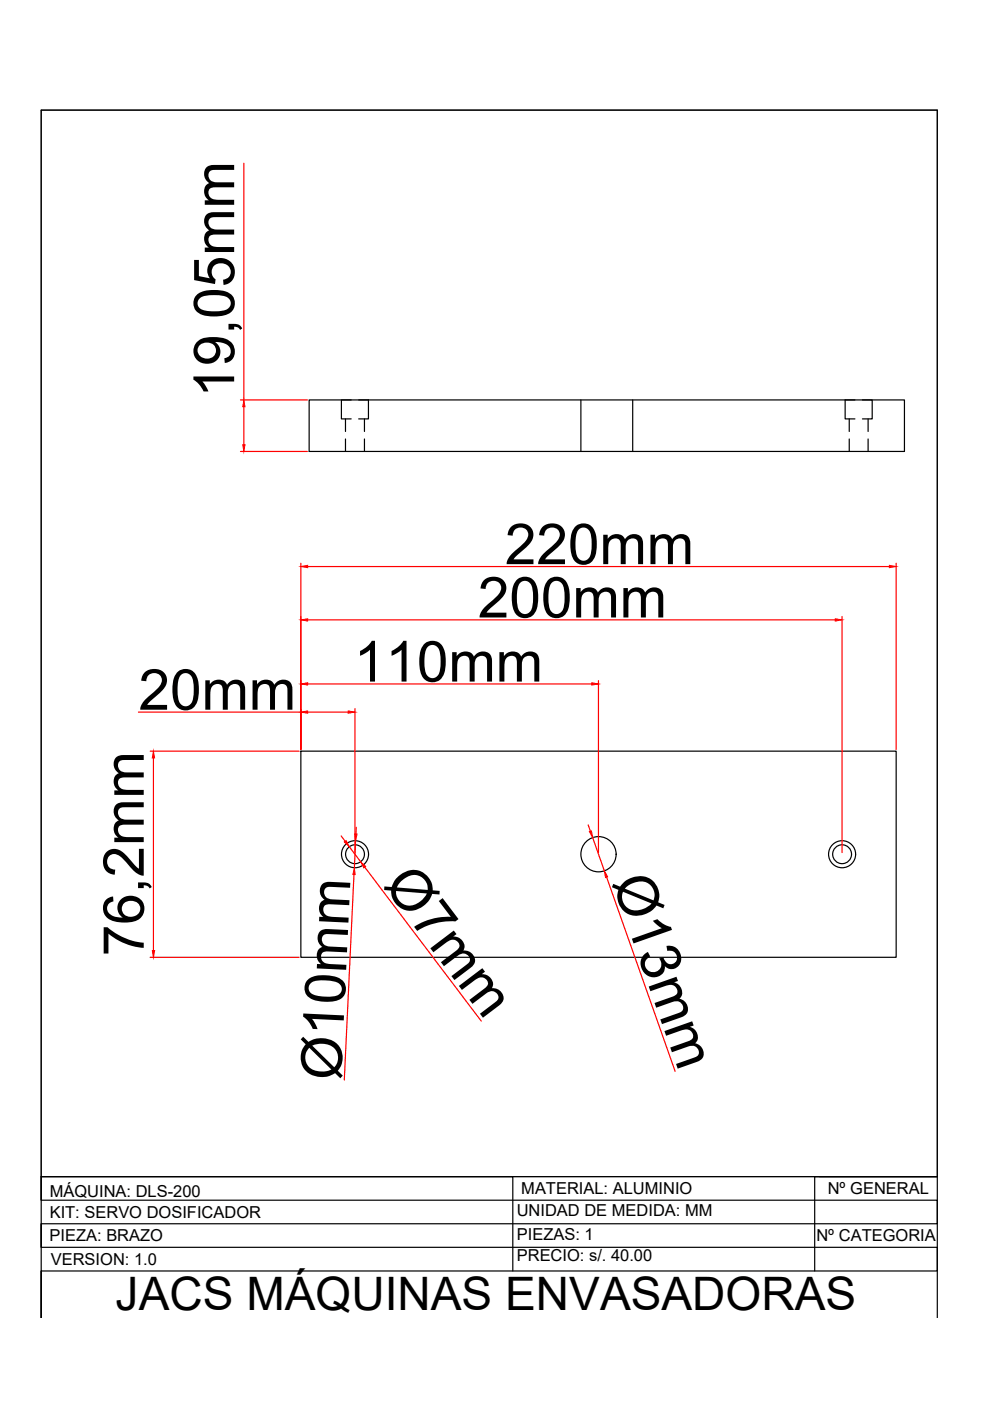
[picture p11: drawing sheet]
<svg xmlns="http://www.w3.org/2000/svg" width="210mm" height="297mm" viewBox="0 0 210 297" stroke-linecap="round" stroke-linejoin="round" font-family="sans-serif">
<!-- layer: 0 -->
<g fill="none" stroke="#000" stroke-width=".25">
<path d="M65.5 84.8h126.3v10.9h-126.3zM73.3 88.8v2.7M73.3 93.1v2.6M74.5 84.8h-2.1v4h2.1M76 84.8h2.1v4h-2.1M77.3 88.8v2.7M77.3 93.1v2.6M123.2 84.8v10.9M134.1 84.8v10.9M180.1 88.8v2.7M180.1 93.1v2.6M181.3 84.8h-2.1v4h2.1"/>
<path d="M182.9 84.8h2v4h-2M184.1 88.8v2.7M184.1 93.1v2.6M63.8 159.3h126.2v43.7h-126.2zM8.7 249.5h100v20M173.7 249.5h25M198.7 249.5h-190v5h190v5h-190v5h190v5h-190v9.9v-256.1h190v256.1M198.7 249.5h-26v20"/>
<circle cx="75.3" cy="181.1" r="2.87"/>
<circle cx="75.3" cy="181.1" r="2"/>
<circle cx="126.9" cy="181.1" r="3.7"/>
<circle cx="178.5" cy="181.1" r="2.87"/>
<circle cx="178.5" cy="181.1" r="2"/>
</g>
<g fill="none" stroke="#f00" stroke-width=".25">
<path d="M51.7 34.6v50.2M51 95.7h14.2M51 84.8h14.2M51.7 86.2v8.1M63.8 119.4v39.5M190 119.4v39.5M65.2 131.4h111.9M65.2 120.1h123.4M178.5 130.7v50.1M29.4 151h34.4M31.8 159.3h31.6M65.2 151h8.6"/>
<path d="M65.2 145h60.3M75.3 150.3v30.5M126.9 144.3v36.5M32.5 160.7v40.8M72.3 177.2l.9 1.2M74.1 179.5l2.4 3.2M75.4 178.2l-.3 5.8M75.5 175.4v1.4M124.7 174.9l.5 1.4M125.7 177.6l2.4 7M75 185.4l-2 43.6M77.3 183.9l24.7 32.6"/>
<path d="M128.6 186l14.5 41.1M31.8 203h31.6"/>
</g>
<g fill="#f00" stroke="#f00" stroke-width=".21">
<path d="M51.5 94.3h.4l-.2 1.4z"/>
<path d="M51.7 84.8l.2 1.4h-.4z"/>
<path d="M32.5 159.3l.3 1.4h-.5z"/>
<path d="M32.3 201.5h.5l-.3 1.5z"/>
<path d="M73.8 150.7l1.5 .3-1.5 .2z"/>
<path d="M63.8 151l1.4-.3v.5z"/>
<path d="M125.5 144.8l1.4 .2-1.4 .2z"/>
<path d="M63.8 145l1.4-.2v.4z"/>
<path d="M177.1 131.2l1.4 .2-1.4 .3z"/>
<path d="M63.8 131.4l1.4-.2v.5z"/>
<path d="M188.6 119.9l1.4 .2-1.4 .3z"/>
<path d="M63.8 120.1l1.4-.2v.5z"/>
<path d="M73 178.5l.4-.3 .7 1.3z"/>
<path d="M76.5 182.7l1 1-.4 .3z"/>
<path d="M75.2 176.8h.5l-.3 1.4z"/>
<path d="M75.1 184l.2 1.4h-.5z"/>
<path d="M125 176.3l.4-.1 .3 1.4z"/>
<path d="M128.1 184.6l.7 1.3-.4 .2z"/>
</g>
<path d="M8.7 23.3h190v226.2h-190z" fill="none" stroke="#000" stroke-width=".21"/>
<g font-size="12">
<text x="49.6" y="84.3" transform="rotate(-90 49.6 84.3)">19,05mm</text>
<text x="107.1" y="119.6">220mm</text>
<text x="101.3" y="130.9">200mm</text>
<text x="75" y="144.5">110mm</text>
<text x="29.4" y="150.5">20mm</text>
<text x="81.1" y="187.6" transform="rotate(53 81.1 187.6)">Ø7mm</text>
<text x="129.7" y="187" transform="rotate(71 129.7 187)">Ø13mm</text>
<text x="30.5" y="202.7" transform="rotate(-90 30.5 202.7)">76,2mm</text>
<text x="72.3" y="229.1" transform="rotate(-87 72.3 229.1)">Ø10mm</text>
</g>
<text font-size="9.8" x="24.5" y="277.7">JACS MÁQUINAS ENVASADORAS</text>
<g font-size="3.5">
<text x="10.5" y="253.7">MÁQUINA: DLS-200</text>
<text x="109.6" y="257.9">UNIDAD DE MEDIDA: MM</text>
<text x="110.5" y="253.2">MATERIAL: ALUMINIO</text>
<text x="175.5" y="253.2">Nº GENERAL</text>
<text x="10.5" y="263.1">PIEZA: BRAZO</text>
<text x="10.5" y="258.1">KIT: SERVO DOSIFICADOR</text>
<text x="109.6" y="262.9">PIEZAS: 1</text>
<text x="173.1" y="263.1">Nº CATEGORIA</text>
<text x="10.8" y="268.1">VERSION: 1.0</text>
<text x="109.6" y="267.4">PRECIO: s/. 40.00</text>
</g>
</svg>
